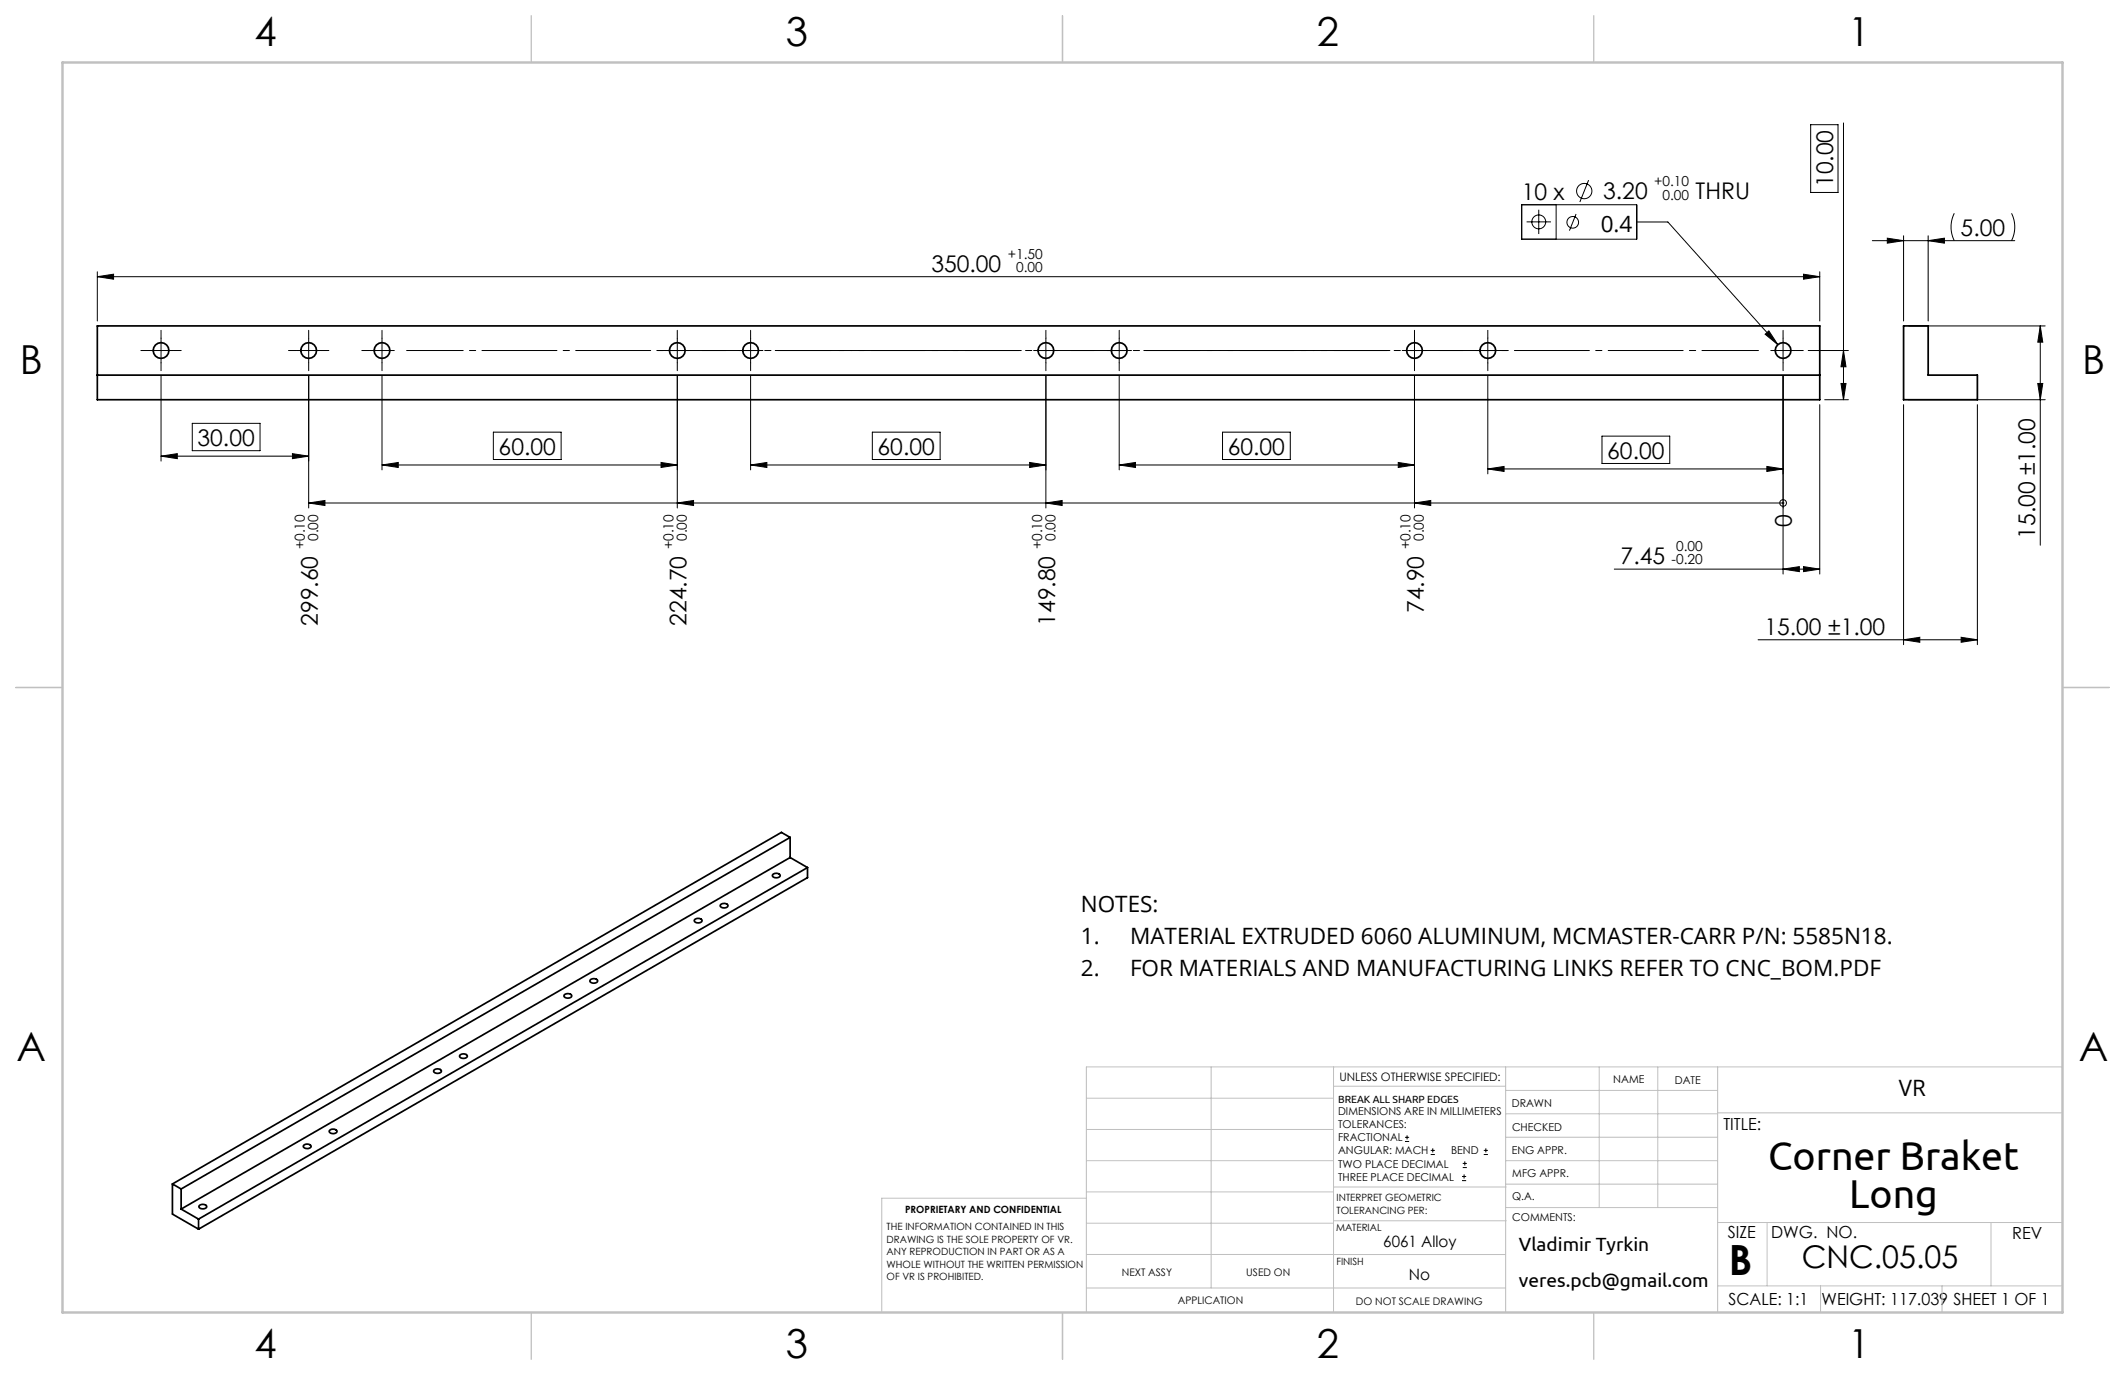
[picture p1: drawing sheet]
<svg xmlns="http://www.w3.org/2000/svg" width="432mm" height="279mm" viewBox="0 0 432 279" stroke-linecap="round" stroke-linejoin="round" font-family="sans-serif">
<g fill="none" stroke="#000" stroke-width=".2">
<path d="M322.8 36.6l-1.8 4.4M367.9 25.3h5.6v13.8h-5.6zM374.6 25v56.2M19.8 56.2l3.3-.5v1zM19.8 55.2v10M19.8 56.2h350M309.2 41.6h23.4v7h-23.4zM310.2 45.1h4.9M312.7 42.6v5M316.2 41.6v7M320.3 43.5l-1.4 3.4M332.6 45.1h6.3l22.4 24.9"/>
<path d="M366.5 55.7l3.3 .5-3.3 .5zM369.8 55.2v10M380.5 48.9h28.9M383.5 48.4l3.3 .5-3.3 .5zM386.8 47.9v17.3M391.8 48.9l3.3-.5v1zM391.8 47.9v17.3M397.1 43.3a6.2 6.2 0 0 0 0 5.6M408.7 43.3a6.2 6.2 0 0 1 0 5.6M30.2 71.2h5M32.7 76.3v17.4M32.7 68.7v5"/>
<path d="M60.2 71.2h5M62.7 68.7v5M62.7 76.3v26.9M77.6 76.3v19.2M137.6 76.3v26.9M152.5 76.3v19.2M212.5 76.3v26.9M224.9 71.2h5M227.4 68.7v5M227.4 76.3v19.2M284.9 71.2h5M287.4 68.7v5"/>
<path d="M287.4 76.3v26.9M302.3 76.3v20M358.7 67.9l.7-.7 1.9 2.8zM362.3 76.3v40.3M367.4 71.2h8.2M374.1 77.9h1l-.5 3.3zM374.6 71.2l.5 3.3h-1zM387.8 66.2h27.8M414.1 77.9h1l-.5 3.3zM414.6 66.2v44.6M414.6 66.2l.5 3.3h-1zM32.7 92.7h30"/>
<path d="M32.7 92.7l3.3-.5v1zM39.1 86h13.7v5.6h-13.7zM59.4 92.2l3.3 .5-3.3 .5zM77.6 94.5l3.3-.5v1zM77.6 94.5h60M100.3 87.8h13.7v5.6h-13.7zM134.3 94l3.3 .5-3.3 .5zM152.5 94.5l3.3-.5v1zM152.5 94.5h60M177.3 87.8h13.7v5.6h-13.7zM209.2 94l3.3 .5-3.3 .5zM227.4 94.5l3.3-.5v1z"/>
<path d="M227.4 94.5h60M248.4 87.8h13.8v5.6h-13.8zM284.1 94l3.3 .5-3.3 .5zM302.3 95.3l3.3-.5v1zM302.3 95.3h60M325.5 88.6h13.8v5.6h-13.8zM359 94.8l3.3 .5-3.3 .5zM369.8 82.2v34.4M370.8 81.2h4.8M386.8 82.2v48.8M387.8 81.2h27.8M401.8 82.2v48.8"/>
<path d="M62.7 102.2l3.3-.5v1zM62.7 102.2h299.6M137.6 102.2l3.3-.5v1zM212.5 102.2l3.3-.5v1zM287.4 102.2l3.3-.5v1zM328 115.6h41.8M362.3 102.2h.1M362.3 115.6l3.3-.5v1.1zM366.5 115.1l3.3 .5-3.3 .6zM357.2 130h44.6M386.8 130l3.3-.5v1zM398.5 129.5l3.3 .5-3.3 .5z"/>
<path d="M285.5 231.9h.8M285.5 231.1h.8M285.9 230.7v.8M290.7 234.6h.9M290.7 233.8h.9M291.1 233.3v.9M297.1 239.9h.8M297.1 239.1h.8M297.2 237.3h.9M297.2 236.4h.9M297.5 238.6v.9M297.6 236v.8"/>
<path d="M301.5 234.6h.8M301.5 233.8h.8M301.9 233.3v.9"/>
<circle cx="321.9" cy="38.8" r="1.56"/>
<circle cx="312.7" cy="45.1" r="1.41"/>
<circle cx="319.6" cy="45.2" r="1.18"/>
<circle cx="362.3" cy="102.2" r=".68"/>
</g>
<g fill="none" stroke="#000" stroke-width=".2" stroke-dasharray="15.2 1.3 1.3 1.3">
<path d="M30.2 71.2h-1.6M32.7 73.7v1.6M32.7 68.7v-1.6M35.2 71.2h1.6M60.2 71.2h-1.6M62.7 73.7v1.6M62.7 68.7v-1.6M65.2 71.2h1.6M75.1 71.2h-1.6M77.6 71.2h-2.5M77.6 71.2v2.5M77.6 71.2h2.5"/>
<path d="M77.6 71.2v-2.5M77.6 73.7v1.6M77.6 68.7v-1.6M135.1 71.2h-1.6M137.6 71.2h-2.5M137.6 71.2v2.5M137.6 71.2h2.5M137.6 71.2v-2.5M137.6 73.7v1.6M137.6 68.7v-1.6M152.5 71.2h-2.5M152.5 71.2v2.5"/>
<path d="M152.5 71.2h2.5M152.5 71.2v-2.5M152.5 73.7v1.6M152.5 68.7v-1.6M212.5 71.2h-2.5M212.5 71.2v2.5M212.5 71.2h2.5M212.5 71.2v-2.5M212.5 73.7v1.6M212.5 68.7v-1.6M227.4 73.7v1.6M227.4 68.7v-1.6"/>
<path d="M287.4 73.7v1.6M287.4 68.7v-1.6M302.3 71.2h-2.5M302.3 71.2v2.5M302.3 71.2h2.5M302.3 71.2v-2.5M302.3 73.7v1.6M302.3 68.7v-1.6M304.8 71.2h1.6M362.3 71.2h-2.5M362.3 71.2v2.5M362.3 71.2h2.5"/>
<path d="M362.3 71.2v-2.5M362.3 73.7v1.6M362.3 68.7v-1.6M364.8 71.2h1.6"/>
</g>
<path d="M147.5 71.2h-64.9M207.5 71.2h-64.9M222.4 71.2h-64.9M282.4 71.2h-64.9M297.3 71.2h-64.9M357.3 71.2h-64.9" fill="none" stroke="#000" stroke-width=".2" stroke-dasharray="15.2 1.3 1.3 1.3" stroke-dashoffset="3.7"/>
<g fill="none" stroke="#c0c0c0" stroke-width=".2">
<path d="M246.1 216.8v44.9M271 216.8v49.9M305.9 216.8v49.9M325 216.8v28.6M336.9 216.8v28.6M349 216.8v49.9M419.1 216.8h-198.3v49.9M220.8 235.9h50.2M220.8 229.5h50.2M220.8 223.2h50.2M271 220.7h34.9M305.9 231.1h43.1"/>
<path d="M305.9 226.3h43.1M305.9 221.6h43.1M305.9 235.9h43.1M349 226.1h70.1M220.8 254.9h85.1M220.8 248.6h50.2M220.8 242.2h50.2M220.8 243.5h-41.6v23.2M271 248.1h35.1M271 241.2h35.1M305.9 240.6h43.1M306.1 245.4h42.9"/>
<path d="M349 248.4h70.1M359.1 248.4v12.9M404.6 248.4v12.9M220.8 261.7h85.1M349 261.3h70.1M369.9 261.3v5.4M394.6 261.3v5.4"/>
</g>
<path d="M107.9 3.2v9.5M215.9 3.2v9.5M323.8 3.2v9.5M3.2 139.7h9.5M419.1 139.7h9.5M107.9 266.7v9.5M215.9 266.7v9.5M323.8 266.7v9.5" fill="none" stroke="#c0c0c0" stroke-width=".25"/>
<path d="M12.7 12.7h406.4v254h-406.4z" fill="none" stroke="#c0c0c0" stroke-width=".5"/>
<g fill="#000">
<path d="M358.7 67.9l.7-.7 1.9 2.8z"/>
<path d="M19.8 56.2l3.3-.5v1zM366.5 55.7l3.3 .5-3.3 .5zM362.3 115.6l3.3-.5v1.1zM366.5 115.1l3.3 .5-3.3 .6z"/>
<path d="M391.8 48.9l3.3-.5v1zM383.5 48.4l3.3 .5-3.3 .5z"/>
<path d="M374.6 71.2l.5 3.3h-1zM374.1 77.9h1l-.5 3.3z"/>
<path d="M414.6 66.2l.5 3.3h-1zM414.1 77.9h1l-.5 3.3z"/>
<path d="M59.4 92.2l3.3 .5-3.3 .5zM32.7 92.7l3.3-.5v1z"/>
<path d="M209.2 94l3.3 .5-3.3 .5zM152.5 94.5l3.3-.5v1z"/>
<path d="M302.3 95.3l3.3-.5v1zM359 94.8l3.3 .5-3.3 .5zM227.4 94.5l3.3-.5v1zM284.1 94l3.3 .5-3.3 .5zM77.6 94.5l3.3-.5v1zM134.3 94l3.3 .5-3.3 .5z"/>
<path d="M287.4 102.2l3.3-.5v1zM212.5 102.2l3.3-.5v1zM137.6 102.2l3.3-.5v1zM62.7 102.2l3.3-.5v1z"/>
<path d="M386.8 130l3.3-.5v1zM398.5 129.5l3.3 .5-3.3 .5z"/>
</g>
<g fill="none" stroke="#000" stroke-width=".35">
<path d="M19.8 76.2h350M19.8 66.2h350v15h-350zM386.8 66.2h5v10h10v5h-15zM157 177.7l.7-.3a.58 .58 0 0 1 .8 .7l-.8 .3a.58 .58 0 0 1-.7-.7zM160.6 174.2l-123.8 71.5M160.6 174.2l3.5 2.1M160.6 170.2l-123.8 71.4M160.6 170.2l-1.8-1.1-123.8 71.5M160.6 170.2v4M164.1 176.3l-123.8 71.4M164.1 176.3v2l-123.8 71.5M119.9 199.1l.8-.2a.58 .58 0 0 1 .7 .6l-.7 .3a.58 .58 0 0 1-.8-.7z"/>
<path d="M141.1 186.9l.8-.3a.58 .58 0 0 1 .7 .7l-.7 .2a.58 .58 0 0 1-.8-.6zM146.4 183.9l.7-.3a.58 .58 0 0 1 .8 .6l-.8 .3a.58 .58 0 0 1-.7-.6zM88.2 217.5l.7-.3a.58 .58 0 0 1 .7 .6l-.7 .3a.58 .58 0 0 1-.7-.6zM93.4 214.4l.8-.3a.58 .58 0 0 1 .7 .7l-.7 .3a.58 .58 0 0 1-.8-.7zM114.6 202.2l.8-.3a.58 .58 0 0 1 .7 .6l-.7 .3a.58 .58 0 0 1-.8-.6zM61.7 232.8l.7-.3a.58 .58 0 0 1 .8 .6l-.8 .3a.58 .58 0 0 1-.7-.6zM67 229.7l.7-.3a.58 .58 0 0 1 .7 .7l-.7 .3a.58 .58 0 0 1-.7-.7zM35 240.6v6.1l5.3 3.1M35 240.6l1.8 1M36.8 241.6v4.1M36.8 245.7l3.5 2M40.3 247.7v2.1"/>
<path d="M40.5 245l.7-.3a.58 .58 0 0 1 .7 .7l-.7 .2a.58 .58 0 0 1-.7-.6z"/>
<circle cx="32.7" cy="71.2" r="1.6"/>
<circle cx="62.7" cy="71.2" r="1.6"/>
<circle cx="77.6" cy="71.2" r="1.6"/>
<circle cx="137.6" cy="71.2" r="1.6"/>
<circle cx="152.5" cy="71.2" r="1.6"/>
<circle cx="212.5" cy="71.2" r="1.6"/>
<circle cx="227.4" cy="71.2" r="1.6"/>
<circle cx="287.4" cy="71.2" r="1.6"/>
<circle cx="302.3" cy="71.2" r="1.6"/>
<circle cx="362.3" cy="71.2" r="1.6"/>
</g>
<text font-size="8.5" x="351.3" y="259">B</text>
<g font-size="8.2">
<text x="359.3" y="237.7">Corner Braket</text>
<text x="375.8" y="245.6">Long</text>
</g>
<g font-size="8.1">
<text x="51.7" y="9.3">4</text>
<text x="159.7" y="9.3">3</text>
<text x="267.6" y="9.3">2</text>
<text x="375.6" y="9.3">1</text>
<text x="4" y="76">B</text>
<text x="423.1" y="76">B</text>
<text x="3.3" y="215.7">A</text>
<text x="422.4" y="215.7">A</text>
<text x="51.7" y="276">4</text>
<text x="159.7" y="276">3</text>
<text x="267.6" y="276">2</text>
<text x="375.6" y="276">1</text>
</g>
<text font-size="6.3" x="366.1" y="257.6">CNC.05.05</text>
<g font-size="4.7">
<text x="309.2" y="40.5">10 x</text>
<text x="325.8" y="40.5">3.20</text>
<text x="344.5" y="40.5">THRU</text>
<text x="372.5" y="38" transform="rotate(-90 372.5 38)">10.00</text>
<text x="398.4" y="47.9">5.00</text>
<text x="189.3" y="55.2">350.00</text>
<text x="40.1" y="90.6">30.00</text>
<text x="101.3" y="92.4">60.00</text>
<text x="178.3" y="92.4">60.00</text>
<text x="249.5" y="92.4">60.00</text>
<text x="326.6" y="93.2">60.00</text>
<text x="364.1" y="107.1" transform="rotate(-90 364.1 107.1)">0</text>
<text x="413.6" y="109.5" transform="rotate(-90 413.6 109.5)">15.00 ±1.00</text>
<text x="329.3" y="114.6">7.45</text>
<text x="289.3" y="124.6" transform="rotate(-90 289.3 124.6)">74.90</text>
<text x="64.6" y="127.2" transform="rotate(-90 64.6 127.2)">299.60</text>
<text x="139.5" y="127.2" transform="rotate(-90 139.5 127.2)">224.70</text>
<text x="214.4" y="127.2" transform="rotate(-90 214.4 127.2)">149.80</text>
<text x="358.5" y="129">15.00 ±1.00</text>
</g>
<g font-size="4.6">
<text x="325.3" y="47.1">0.4</text>
<text x="219.6" y="185.3">NOTES:</text>
<text x="219.6" y="191.8">1.</text>
<text x="229.6" y="191.8">MATERIAL EXTRUDED 6060 ALUMINUM, MCMASTER-CARR P/N: 5585N18.</text>
<text x="219.6" y="198.3">2.</text>
<text x="229.6" y="198.3">FOR MATERIALS AND MANUFACTURING LINKS REFER TO CNC_BOM.PDF</text>
<text x="385.9" y="222.7">VR</text>
</g>
<g font-size="3.9">
<text x="308.6" y="254.3">Vladimir Tyrkin</text>
<text x="308.6" y="261.6">veres.pcb@gmail.com</text>
</g>
<g font-size="3.4">
<text x="350.2" y="229.5">TITLE:</text>
<text x="351.1" y="251.6">SIZE</text>
<text x="359.9" y="251.6">DWG. NO.</text>
<text x="408.9" y="251.7">REV</text>
<text x="351.2" y="265.2">SCALE: 1:1</text>
<text x="370.1" y="265.3">WEIGHT: 117.039 SHEET 1 OF 1</text>
</g>
<g font-size="3.2">
<text x="281.1" y="253.3">6061 Alloy</text>
<text x="286.3" y="260.1">No</text>
</g>
<g font-size="2.8">
<text x="336.1" y="37.9">+0.10</text>
<text x="337.8" y="40.6">0.00</text>
<text x="204.8" y="52.5">+1.50</text>
<text x="206.5" y="55.3">0.00</text>
<text x="61.9" y="111.6" transform="rotate(-90 61.9 111.6)">+0.10</text>
<text x="64.7" y="109.9" transform="rotate(-90 64.7 109.9)">0.00</text>
<text x="136.8" y="111.6" transform="rotate(-90 136.8 111.6)">+0.10</text>
<text x="139.6" y="109.9" transform="rotate(-90 139.6 109.9)">0.00</text>
<text x="211.7" y="111.6" transform="rotate(-90 211.7 111.6)">+0.10</text>
<text x="214.5" y="109.9" transform="rotate(-90 214.5 109.9)">0.00</text>
<text x="286.6" y="111.6" transform="rotate(-90 286.6 111.6)">+0.10</text>
<text x="289.4" y="109.9" transform="rotate(-90 289.4 109.9)">0.00</text>
<text x="340.6" y="112">0.00</text>
<text x="339.7" y="114.7">-0.20</text>
</g>
<text font-size="2.4" x="272.2" y="219.7">UNLESS OTHERWISE SPECIFIED:</text>
<g font-size="2.2">
<text x="327.8" y="220.1">NAME</text>
<text x="340.3" y="220.2">DATE</text>
<text x="271.9" y="226.6">DIMENSIONS ARE IN MILLIMETERS</text>
<text x="307.2" y="224.9">DRAWN</text>
<text x="271.9" y="229.3">TOLERANCES:</text>
<text x="271.9" y="231.9">FRACTIONAL</text>
<text x="307.3" y="229.8">CHECKED</text>
<text x="271.9" y="234.6">ANGULAR: MACH</text>
<text x="271.9" y="237.2">TWO PLACE DECIMAL</text>
<text x="271.9" y="239.9">THREE PLACE DECIMAL</text>
<text x="294.9" y="234.6">BEND</text>
<text x="307.2" y="234.5">ENG APPR.</text>
<text x="307.3" y="239.2">MFG APPR.</text>
<text x="307.3" y="243.9">Q.A.</text>
<text x="307.3" y="248.1">COMMENTS:</text>
</g>
<g font-size="2.1">
<text x="271.9" y="224.1">BREAK ALL SHARP EDGES</text>
<text x="227.9" y="259.2">NEXT ASSY</text>
<text x="253.3" y="259.2">USED ON</text>
<text x="239.3" y="265">APPLICATION</text>
<text x="275.5" y="265.1">DO NOT SCALE DRAWING</text>
</g>
<g font-size="2">
<text x="271.6" y="244.1">INTERPRET GEOMETRIC</text>
<text x="180.2" y="250">THE INFORMATION CONTAINED IN THIS</text>
<text x="183.9" y="246.4">PROPRIETARY AND CONFIDENTIAL</text>
<text x="271.5" y="250.2">MATERIAL</text>
<text x="271.6" y="246.6">TOLERANCING PER:</text>
<text x="180.2" y="252.5">DRAWING IS THE SOLE PROPERTY OF VR.</text>
<text x="180.2" y="255.1">ANY REPRODUCTION IN PART OR AS A</text>
<text x="180.2" y="257.6">WHOLE WITHOUT THE WRITTEN PERMISSION</text>
<text x="271.5" y="257">FINISH</text>
<text x="180.2" y="260.1">OF VR IS PROHIBITED.</text>
</g>
</svg>
